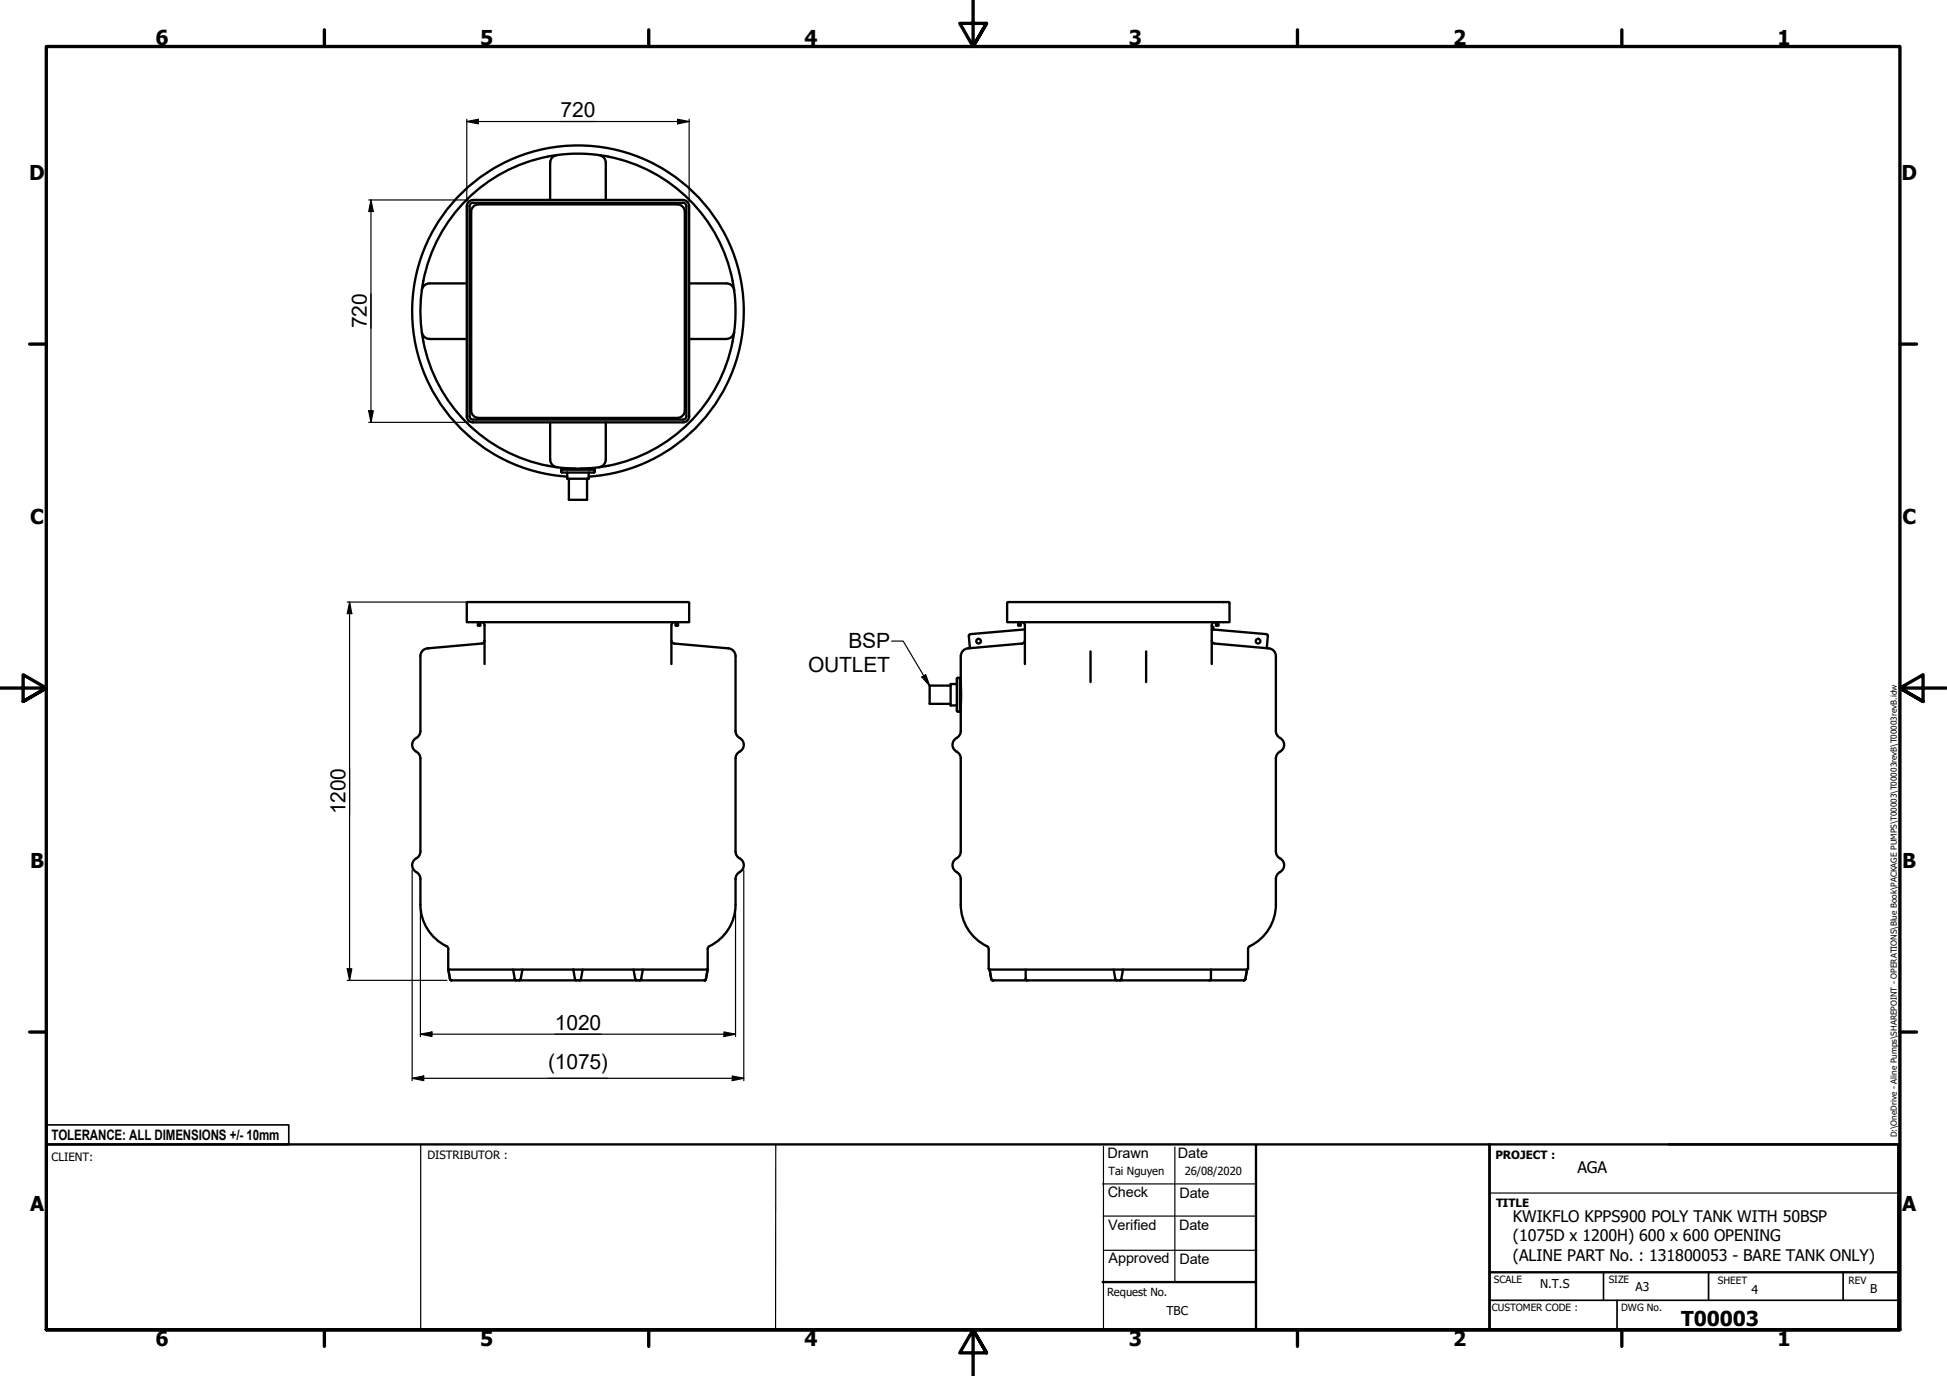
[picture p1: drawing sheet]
<svg xmlns="http://www.w3.org/2000/svg" width="420mm" height="297mm" viewBox="0 0 420 297" stroke-linecap="round" stroke-linejoin="round" font-family="sans-serif">
<!-- layer: Visible (ANSI) -->
<g fill="none" stroke="#000" stroke-width=".51">
<path d="M120.2 33.5a1.66 1.66 0 0 0-1.5 1.6v8.1M129.3 33.5a1.66 1.66 0 0 1 1.4 1.6v8.1M101.5 44l.6-.2h45.3a.73 .73 0 0 1 .7 .7v45.3a.73 .73 0 0 1-.7 .8h-45.3a.73 .73 0 0 1-.8-.8v-45.3zM101.7 45.7v42.9M102.1 43.2h45.3M103.3 44.1a1.62 1.62 0 0 0-1.6 1.6M103.3 44.1h42.9a1.62 1.62 0 0 1 1.6 1.6v42.9a1.62 1.62 0 0 1-1.6 1.6h-42.9M147.4 43.2a1.32 1.32 0 0 1 1.3 1.3v45.3a1.32 1.32 0 0 1-1.3 1.4h-45.3a1.32 1.32 0 0 1-1.4-1.4v-45.3a1.32 1.32 0 0 1 1.4-1.3M91 71.7a1.66 1.66 0 0 0 1.7 1.5h8M100.7 61.2h-8a1.66 1.66 0 0 0-1.7 1.4M148.7 61.2h8.1a1.66 1.66 0 0 1 1.6 1.4M158.1 73.7a34 34 0 0 1-26.8 26.8"/>
<path d="M158.4 62.6a32.8 32.8 0 0 1 0 9.1M158.4 71.7l-.3 2M158.4 62.6v-.2a34 34 0 0 0-57.1-19.9 34 34 0 0 0 16.9 58M158.4 71.7a1.66 1.66 0 0 1-1.6 1.5h-8.1M101.7 88.6a1.62 1.62 0 0 0 1.6 1.6M118.7 91.2v8a1.66 1.66 0 0 0 1.5 1.7M130.7 91.2v8a1.66 1.66 0 0 1-1.4 1.7M118.2 100.5l1.1 .2a33.4 33.4 0 0 0 12-.2M121.1 101.3h.1M121.1 101.4v.4l.2 .2h6.9M121.1 101.3h7.2M121.1 101.4h7.2"/>
<path d="M121.1 101.4h.1M122.4 102h.1M122.4 102.1v1.2h4.6v-1.2M122.4 102.9a35.8 35.8 0 0 1-28.3-54.3 35.8 35.8 0 0 1 61.2 0 35.8 35.8 0 0 1-28.3 54.3M122.8 103.3v4.6h3.9v-4.6M124.1 101.2h-3v.1M125.3 101.2h3l.1 .1M127.1 102h-.1M128.3 101.4h.1M128.4 101.4v.4l-.2 .2M128.4 101.3h-.1M100.8 130h47.7l.2 .2v4.1h-48z"/>
<path d="M103.1 134.3l.1 .8 .5-.1v-.7M103.1 135h.6M103.9 134.3a.67 .67 0 0 1 .7 .7v8.3M104.6 138.3l-.2 .4-.4 .2-11.5 1a1.71 1.71 0 0 0-1.8 1.7v16.2l-.3 1-.6 .5M144.9 138.3l.1 .3 .4 .3 11.5 1a1.71 1.71 0 0 1 1.8 1.7v16.2l.4 1 .5 .5M145.6 134.3a.67 .67 0 0 0-.7 .7v8.3M145.8 134.3v.8l.5-.1v-.7M145.8 135h.5M208.9 140a1.66 1.66 0 0 0-1.6 1.6v4.8M209.1 137.3l.2 2.6M209.4 136.9l-.3 .4M217.4 130h47.7l.2 .2v4.1h-48z"/>
<path d="M219.7 134.3l.1 .8 .5-.1v-.7M219.7 135h.6M220.5 134.3a.67 .67 0 0 1 .7 .7v8.3M221.2 135.8l-11.8 1.1M221.2 138.3l-.2 .4-.4 .2-11.7 1.1M261.5 138.3l.1 .3 .4 .3 11.5 1a1.71 1.71 0 0 1 1.8 1.7v16.2l.4 1 .5 .5M261.5 135.3h.3v.7h-.3M261.8 135.9l11.5 1M262.2 134.3a.67 .67 0 0 0-.7 .7v8.3M262.4 134.3v.8l.5-.1v-.7M262.4 135h.5M273.3 136.9l.3 .4-.2 2.6"/>
<path d="M89.8 159.3a1.72 1.72 0 0 0-.9 1.7 1.72 1.72 0 0 0 1.2 1.5l.5 .5 .1 .7v20.1l-.1 .7-.5 .6a1.73 1.73 0 0 0-1.1 1.5 1.73 1.73 0 0 0 .8 1.6M159.6 159.3a1.72 1.72 0 0 1 .9 1.7 1.72 1.72 0 0 1-1.2 1.5l-.4 .5-.2 .7v20.1l.2 .7 .4 .6a1.73 1.73 0 0 1 1.2 1.5 1.73 1.73 0 0 1-.9 1.6M200.6 151.9h.1M200.7 151.9h4.4M205.1 148h-4.5v3.9M206.4 159.3a1.66 1.66 0 0 0 0 2.9M206.4 152.3h.1M206.5 147.7h-1.3l-.1 4.5 1.4 .1M206.5 147.6l-.1 .1M206.5 153.4l.2 .2h.5M207.1 146.3h-.4l-.2 .2v6.9M207.1 146.4h.1"/>
<path d="M207.2 146.4v7.2M207.2 153.6h.1M207.2 146.3h.1M207.2 146.4h.1M207.3 153.6h.1M207.3 153.6v4.6l-.3 .6-.6 .5M207.3 148v4M207.3 146.4v7.1M235.3 140.6v6.6M247.3 140.6v6.6M276.2 159.3a1.72 1.72 0 0 1 .9 1.7 1.72 1.72 0 0 1-1.2 1.5l-.4 .5-.2 .7v20.1l.2 .7 .4 .6a1.73 1.73 0 0 1 1.2 1.5 1.73 1.73 0 0 1-.9 1.6M206.4 162.3l.8 .7 .1 .7v20.1l-.1 .7-.8 .8"/>
<path d="M89.8 188.3l.6 .4 .3 .7v5.9a10.1 10.1 0 0 0 5.9 9.1l.1 .5v4.2l.2 .2M159.6 188.3l-.5 .4-.3 .7-.1 5.9a10.1 10.1 0 0 1-5.8 9.1l-.2 .5v4.2l-.2 .2M206.4 185.3a1.66 1.66 0 0 0 0 2.9M206.4 188.3l.6 .4 .3 .7v5.9a10.1 10.1 0 0 0 5.9 9.1l.2 .4v4.3M276.2 188.3l-.5 .4-.3 .7-.1 5.9a10.1 10.1 0 0 1-5.8 9.1l-.2 .5v4.2l-.2 .2M97 209.3h-.3l.4 2.1M97 209.3h26.7M97.1 211.4l.3 .2M97.4 211.6h14M110.7 209.3l.4 2.1 .3 .2M111.4 211.6h.6M112 211.6h13"/>
<path d="M112.7 209.3l-.3 2-.4 .3M123.7 209.3l.4 2.1 .3 .2M123.7 209.3h2l-.4 2.1-.3 .2M125 211.6h27M125.7 209.3h27l-.4 2.1M136.7 209.3l.4 2 .3 .3M138.7 209.3l-.4 2.1-.3 .2M152.3 211.4l-.3 .2M152.7 209.3l-.4 2.1M213.3 209.1l.2 .2M213.6 209.3h.1M213.6 209.3l.3 2.1"/>
<path d="M213.6 209.3h28.7l-.3 2.1-.4 .2M213.9 211.4l.3 .2M214.2 211.6h54.2M221.3 209.3v2.1l.4 .2M240.3 209.3l.4 2.1 .3 .2M242.3 209.3h26.8M261.3 209.3v2.1l-.3 .2M268.8 211.4l-.4 .2 .3-.2M269.1 209.3l-.3 2.1"/>
<circle cx="211.2" cy="138.4" r=".5"/>
<circle cx="271.5" cy="138.4" r=".5"/>
</g>
<g fill="#000">
<circle cx="152" cy="211.6" r=".25"/>
<circle cx="214.2" cy="211.6" r=".25"/>
</g>
<!-- layer: Border (ANSI) -->
<g fill="none" stroke="#000" stroke-width=".72">
<path d="M70 6.4v3.6M140 6.4v3.6M210 0v10l-2.9-5h5.8l-2.9 5 2.9-5M280 6.4v3.6M350 6.4v3.6M6.4 74.3h3.6M410 74.3h3.6M0 148.5h10l-5-2.8v5.7l5-2.9-5 2.9M420 148.5h-10l5-2.8v5.7l-5-2.9 5 2.9M6.4 222.8h3.6M410 222.8h3.6M10 287v-277h400v277h-400h400"/>
<path d="M70 287v3.6M140 287v3.6M212.9 292l-2.9-5 2.9 5h-5.8l2.9-5v10M280 287v3.6M350 287v3.6"/>
</g>
<!-- layer: Title (ANSI) -->
<path d="M10.1 247v-4.2h52.2v4.2M346 274.6v6.1M368.7 274.6v6.1M397.7 274.6v6.1M321.4 280.7h88.4M349 280.7v6.3" fill="none" stroke="#000" stroke-width=".36"/>
<path d="M10.1 247h311.3v40h-50.4v-39.8M10.1 247h52.2M10.1 247v40h260.9M360.1 247h49.5v40h-88.2v-40h88.2M237.9 276.8h32.9M321.4 274.6h88.6" fill="none" stroke="#000" stroke-width=".51"/>
<path d="M321.4 257.5h88.2" fill="none" stroke="#000" stroke-width=".25"/>
<!-- layer: T-SHEET -->
<path d="M90.8 247v40M167.4 247v40M237.9 255.6h32.9M238.1 247.5v39.5M253.5 247.6v29.2M271 252v35M238 262.5h32.9M238.3 269.9h32.9" fill="none" stroke="#000" stroke-width=".25"/>
<!-- layer: 0 -->
<path d="M271 247.5v39.5" fill="none" stroke="#000" stroke-width=".3"/>
<!-- layer: Dimension (ANSI) -->
<g fill="none" stroke="#000" stroke-width=".25">
<path d="M100.7 26.2l2.5-.5v1zM100.7 26.2h48M100.7 25.7v17.8M146.2 25.7l2.5 .5-2.5 .5zM148.7 25.7v17.8M79.6 43.2h21.4M80.1 43.2l.5 2.5h-1zM80.1 43.2v48M79.6 88.7h1l-.5 2.5zM79.6 91.2h21.4M74.9 130h26.1M75.4 130l.5 2.5h-1z"/>
<path d="M75.4 130v81.6M88.9 187.8v45.5M90.7 196.3v27.5M158.7 196.3v27.5M160.5 187.8v45.5M74.9 209.1h1l-.5 2.5zM74.9 211.6h21.5M88.9 232.8l2.5-.5v1zM88.9 232.8h71.6M90.7 223.3l2.5-.5v1zM90.7 223.3h68M156.2 222.8l2.5 .5-2.5 .5z"/>
<path d="M158 232.3l2.5 .5-2.5 .5z"/>
</g>
<g fill="#000">
<path d="M100.7 26.2l2.5-.5v1z" fill-rule="evenodd"/>
<path d="M146.2 25.7l2.5 .5-2.5 .5z" fill-rule="evenodd"/>
<path d="M80.1 43.2l.5 2.5h-1z" fill-rule="evenodd"/>
<path d="M79.6 88.7h1l-.5 2.5z" fill-rule="evenodd"/>
<path d="M75.4 130l.5 2.5h-1z" fill-rule="evenodd"/>
<path d="M74.9 209.1h1l-.5 2.5z" fill-rule="evenodd"/>
<path d="M88.9 232.8l2.5-.5v1z" fill-rule="evenodd"/>
<path d="M90.7 223.3l2.5-.5v1z" fill-rule="evenodd"/>
<path d="M156.2 222.8l2.5 .5-2.5 .5z" fill-rule="evenodd"/>
<path d="M158 232.3l2.5 .5-2.5 .5z" fill-rule="evenodd"/>
</g>
<!-- layer: Symbol (ANSI) -->
<path d="M192.4 138.4h2.5l5.7 9.6M198.9 146.1l.9-.5 .8 2.4z" fill="none" stroke="#000" stroke-width=".25"/>
<path d="M198.9 146.1l.9-.5 .8 2.4z" fill-rule="evenodd" fill="#000"/>
<g font-size="4.5">
<text x="121" y="25.4">720</text>
<text x="79.2" y="70.9" transform="rotate(-90 79.2 70.9)">720</text>
<text x="183.1" y="140">BSP</text>
<text x="174.4" y="145">OUTLET</text>
<text x="74.6" y="175.8" transform="rotate(-90 74.6 175.8)">1200</text>
<text x="119.8" y="222.4">1020</text>
<text x="118.3" y="230.8">(1075)</text>
</g>
<g font-size="4.4">
<text x="33.6" y="9.6">6</text>
<text x="103.6" y="9.6">5</text>
<text x="173.6" y="9.6">4</text>
<text x="243.6" y="9.6">3</text>
<text x="313.6" y="9.6">2</text>
<text x="383.6" y="9.6">1</text>
<text x="6.3" y="38.8">D</text>
<text x="410.3" y="38.8">D</text>
<text x="6.5" y="113">C</text>
<text x="410.5" y="113">C</text>
<text x="6.5" y="187.3">B</text>
<text x="410.5" y="187.3">B</text>
<text x="6.5" y="261.5">A</text>
<text x="410.5" y="261.5">A</text>
<text x="362.8" y="286.2">T00003</text>
<text x="33.6" y="290.6">6</text>
<text x="103.6" y="290.6">5</text>
<text x="173.6" y="290.6">4</text>
<text x="243.6" y="290.6">3</text>
<text x="313.6" y="290.6">2</text>
<text x="383.6" y="290.6">1</text>
</g>
<g font-size="3.5">
<text x="340.4" y="253.1">AGA</text>
<text x="326.5" y="263.9">KWIKFLO KPPS900 POLY TANK WITH 50BSP</text>
<text x="326.5" y="268">(1075D x 1200H) 600 x 600 OPENING</text>
<text x="326.5" y="272.1">(ALINE PART No. : 131800053 - BARE TANK ONLY)</text>
</g>
<g font-size="3.1">
<text x="11.1" y="246">TOLERANCE: ALL DIMENSIONS +/- 10mm</text>
<text x="239" y="250">Drawn</text>
<text x="254.2" y="250">Date</text>
<text x="239" y="258.3">Check</text>
<text x="254.5" y="258.6">Date</text>
<text x="239.1" y="265.4">Verified</text>
<text x="254.4" y="265.4">Date</text>
<text x="239.2" y="272.7">Approved</text>
<text x="254.5" y="272.8">Date</text>
</g>
<g font-size="2.6">
<text x="332.4" y="278.1">N.T.S</text>
<text x="353" y="278.7">A3</text>
<text x="378" y="279.4">4</text>
<text x="403.6" y="279.2">B</text>
<text x="251.7" y="283.9">TBC</text>
</g>
<g font-size="2.5">
<text x="11.1" y="250.6">CLIENT:</text>
<text x="92.2" y="250.1">DISTRIBUTOR :</text>
<text x="322.7" y="250.2">PROJECT :</text>
<text x="322.8" y="260.7">TITLE</text>
</g>
<g font-size="2.4">
<text x="239.2" y="253.7">Tai Nguyen</text>
<text x="255.7" y="253.6">26/08/2020</text>
<text x="238.9" y="279.9">Request No.</text>
</g>
<g font-size="2.2">
<text x="322.4" y="277">SCALE</text>
<text x="347.2" y="277">SIZE</text>
<text x="370.7" y="277.2">SHEET</text>
<text x="398.9" y="277.2">REV</text>
<text x="321.9" y="282.9">CUSTOMER CODE :</text>
<text x="349.8" y="283.1">DWG No.</text>
</g>
<text font-size="1.8" x="409.3" y="245.5" transform="rotate(-90 409.3 245.5)">D:\OneDrive - Aline Pumps\SHAREPOINT - OPERATIONS\Blue Book\PACKAGE PUMPS\T00003\T00003revB\T00003revB.idw</text>
</svg>
